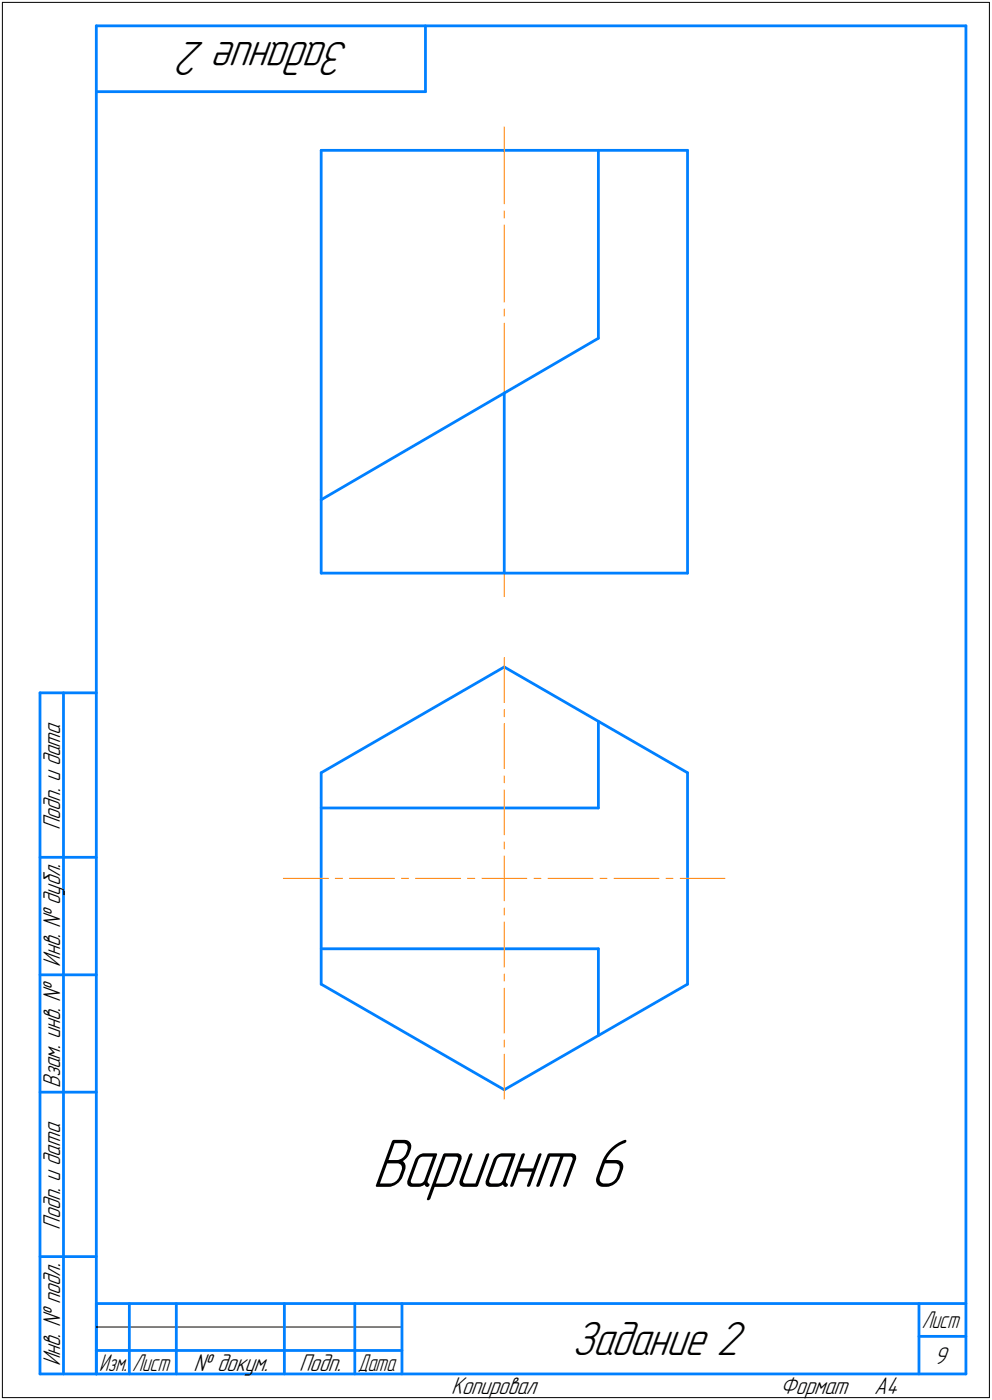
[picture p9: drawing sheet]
<svg xmlns="http://www.w3.org/2000/svg" width="211mm" height="298mm" viewBox="0 0 211 298" stroke-linecap="round" stroke-linejoin="round" font-family="sans-serif">
<g fill="none" stroke="#0080ff" stroke-width=".59">
<path d="M20.5 5.5v287zM20.5 5.5h185zM20.5 19.5h70zM90.5 5.5v14zM205.5 5.5v287zM68.3 32h78zM68.3 32v90zM127.3 32v40zM146.3 32v90zM107.3 83.7v38.3zM68.3 106.4l59-34.4zM68.3 122h78z"/>
<path d="M8.5 147.5v145zM8.5 147.5h12zM13.5 147.5v145zM107.3 142l39 22.5zM127.3 153.5v18.5zM68.3 164.5l39-22.5zM68.3 164.5v45zM68.3 172h59zM146.3 164.5v45zM8.5 182.5h12zM8.5 207.5h12zM68.3 209.5l39 22.5z"/>
<path d="M68.3 202h59zM127.3 202v18.4zM8.5 232.5h12zM107.3 232l39-22.5zM8.5 267.5h12zM20.5 277.5h185zM20.5 277.5v15zM27.5 277.5v15zM37.5 277.5v15zM60.5 277.5v15zM75.5 277.5v15zM85.5 277.5v15z"/>
<path d="M195.5 277.5v15zM8.5 292.5h12zM20.5 292.5h185zM20.5 287.5h7zM27.5 287.5h10zM37.5 287.5h23zM60.5 287.5h15zM75.5 287.5h10zM195.5 284.5h10z"/>
</g>
<g fill="none" stroke="#ff8000" stroke-width=".21">
<path d="M107.3 27v16.4zM107.3 47.9v16.4zM107.3 44.9v1.5zM107.3 68.8v16.4zM107.3 65.8v1.5zM107.3 89.7v16.4zM107.3 86.7v1.5zM107.3 110.6v16.4zM107.3 107.6v1.5zM107.3 140v9.6zM107.3 151v1.6zM107.3 154.1v9.5z"/>
<path d="M107.3 165.1v1.5zM107.3 168.1v9.6zM107.3 179.2v1.5zM60.3 187h9.5zM71.3 187h1.6zM74.3 187h9.6zM85.4 187h1.5zM88.4 187h9.6zM99.5 187h1.5zM102.5 187h4.8zM107.3 196.3v9.6zM107.3 193.3v1.5z"/>
<path d="M107.3 187v4.8zM107.3 182.2v4.8zM107.3 187h4.8zM113.6 187h1.5zM116.6 187h9.6zM127.6 187h1.6zM130.6 187h9.6zM141.7 187h1.5zM144.7 187h9.6zM107.3 210.4v9.5zM107.3 207.3v1.5zM107.3 224.4v9.6z"/>
<path d="M107.3 221.4v1.5z"/>
</g>
<path d="M79.1 241.5h56.3zM79.1 241.5h56.3zM79.1 241.6h56.3zM79.1 241.6h56.3zM79.1 241.6h56.3zM79.1 241.7h56.3zM79.1 241.7h56.3zM79.1 241.8h56.3zM79.1 241.8h56.3zM79.1 241.9h56.3zM79.1 241.9h56.3zM79.1 241.9h56.3zM79.1 242h56.3zM79.1 242h56.3zM79.1 242.1h56.3zM79.1 242.1h56.3zM79.1 242.1h56.3zM79.1 242.2h56.3zM79.1 242.2h56.3zM79.1 242.3h56.3zM79.1 242.3h56.3zM79.1 242.4h56.3zM79.1 242.4h56.3zM79.1 242.4h56.3zM79.1 242.5h56.3zM79.1 242.5h56.3zM79.1 242.6h56.3zM79.1 242.6h56.3zM79.1 242.7h56.3zM79.1 242.7h56.3zM79.1 242.7h56.3zM79.1 242.8h56.3zM79.1 242.8h56.3zM79.1 242.9h56.3zM79.1 242.9h56.3zM79.1 243h56.3zM79.1 243h56.3zM79.1 243h56.3zM79.1 243.1h56.3zM79.1 243.1h56.3zM79.1 243.2h56.3zM79.1 243.2h56.3zM79.1 243.2h56.3zM79.1 243.3h56.3zM79.1 243.3h56.3zM79.1 243.4h56.3zM79.1 243.4h56.3zM79.1 243.5h56.3zM79.1 243.5h56.3zM79.1 243.5h56.3zM79.1 243.6h56.3zM79.1 243.6h56.3zM79.1 243.7h56.3zM79.1 243.7h56.3zM79.1 243.8h56.3zM79.1 243.8h56.3zM79.1 243.8h56.3zM79.1 243.9h56.3zM79.1 243.9h56.3zM79.1 244h56.3zM79.1 244h56.3zM79.1 244.1h56.3zM79.1 244.1h56.3zM79.1 244.1h56.3zM79.1 244.2h56.3zM79.1 244.2h56.3zM79.1 244.3h56.3zM79.1 244.3h56.3zM79.1 244.3h56.3zM79.1 244.4h56.3zM79.1 244.4h56.3zM79.1 244.5h56.3zM79.1 244.5h56.3zM79.1 244.6h56.3zM79.1 244.6h56.3zM79.1 244.6h56.3zM79.1 244.7h56.3zM79.1 244.7h56.3zM79.1 244.8h56.3zM79.1 244.8h56.3zM79.1 244.9h56.3zM79.1 244.9h56.3zM79.1 244.9h56.3zM79.1 245h56.3zM79.1 245h56.3zM79.1 245.1h56.3zM79.1 245.1h56.3zM79.1 245.2h56.3zM79.1 245.2h56.3zM79.1 245.2h56.3zM79.1 245.3h56.3zM79.1 245.3h56.3zM79.1 245.4h56.3zM79.1 245.4h56.3zM79.1 245.4h56.3zM79.1 245.5h56.3zM79.1 245.5h56.3zM79.1 245.6h56.3zM79.1 245.6h56.3zM79.1 245.7h56.3zM79.1 245.7h56.3zM79.1 245.7h56.3zM79.1 245.8h56.3zM79.1 245.8h56.3zM79.1 245.9h56.3zM79.1 245.9h56.3zM79.1 246h56.3zM79.1 246h56.3zM79.1 246h56.3zM79.1 246.1h56.3zM79.1 246.1h56.3zM79.1 246.2h56.3zM79.1 246.2h56.3zM79.1 246.3h56.3zM79.1 246.3h56.3zM79.1 246.3h56.3zM79.1 246.4h56.3zM79.1 246.4h56.3zM79.1 246.5h56.3zM79.1 246.5h56.3zM79.1 246.5h56.3zM79.1 246.6h56.3zM79.1 246.6h56.3zM79.1 246.7h56.3zM79.1 246.7h56.3zM79.1 246.8h56.3zM79.1 246.8h56.3zM79.1 246.8h56.3zM79.1 246.9h56.3zM79.1 246.9h56.3zM79.1 247h56.3zM79.1 247h56.3zM79.1 247.1h56.3zM79.1 247.1h56.3zM79.1 247.1h56.3zM79.1 247.2h56.3zM79.1 247.2h56.3zM79.1 247.3h56.3zM79.1 247.3h56.3zM79.1 247.4h56.3zM79.1 247.4h56.3zM79.1 247.4h56.3zM79.1 247.5h56.3zM79.1 247.5h56.3zM79.1 247.6h56.3zM79.1 247.6h56.3zM79.1 247.6h56.3zM79.1 247.7h56.3zM79.1 247.7h56.3zM79.1 247.8h56.3zM79.1 247.8h56.3zM79.1 247.9h56.3zM79.1 247.9h56.3zM79.1 247.9h56.3zM79.1 248h56.3zM79.1 248h56.3zM79.1 248.1h56.3zM79.1 248.1h56.3zM79.1 248.2h56.3zM79.1 248.2h56.3zM79.1 248.2h56.3zM79.1 248.3h56.3zM79.1 248.3h56.3zM79.1 248.4h56.3zM79.1 248.4h56.3zM79.1 248.5h56.3zM79.1 248.5h56.3zM79.1 248.5h56.3zM79.1 248.6h56.3zM79.1 248.6h56.3zM79.1 248.7h56.3zM79.1 248.7h56.3zM79.1 248.8h56.3zM79.1 248.8h56.3zM79.1 248.8h56.3zM79.1 248.9h56.3zM79.1 248.9h56.3zM79.1 249h56.3zM79.1 249h56.3zM79.1 249h56.3zM79.1 249.1h56.3zM79.1 249.1h56.3zM79.1 249.2h56.3zM79.1 249.2h56.3zM79.1 249.3h56.3zM79.1 249.3h56.3zM79.1 249.3h56.3zM79.1 249.4h56.3zM79.1 249.4h56.3zM79.1 249.5h56.3zM79.1 249.5h56.3zM79.1 249.6h56.3zM79.1 249.6h56.3zM79.1 249.6h56.3zM79.1 249.7h56.3zM79.1 249.7h56.3zM79.1 249.8h56.3zM79.1 249.8h56.3zM79.1 249.9h56.3zM79.1 249.9h56.3zM79.1 249.9h56.3zM79.1 250h56.3zM79.1 250h56.3zM79.1 250.1h56.3zM79.1 250.1h56.3zM79.1 250.1h56.3zM79.1 250.2h56.3zM79.1 250.2h56.3zM79.1 250.3h56.3zM79.1 250.3h56.3zM79.1 250.4h56.3zM79.1 250.4h56.3zM79.1 250.4h56.3zM79.1 250.5h56.3zM79.1 250.5h56.3zM79.1 250.6h56.3zM79.1 250.6h56.3zM79.1 250.7h56.3zM79.1 250.7h56.3zM79.1 250.7h56.3zM79.1 250.8h56.3zM79.1 250.8h56.3zM79.1 250.9h56.3zM79.1 250.9h56.3zM79.1 251h56.3zM79.1 251h56.3zM79.1 251h56.3zM79.1 251.1h56.3zM79.1 251.1h56.3zM79.1 251.2h56.3zM79.1 251.2h56.3zM79.1 251.2h56.3zM79.1 251.3h56.3zM79.1 251.3h56.3zM79.1 251.4h56.3zM79.1 251.4h56.3zM79.1 251.5h56.3zM79.1 251.5h56.3zM79.1 251.5h56.3zM79.1 251.6h56.3zM79.1 251.6h56.3zM79.1 251.7h56.3zM79.1 251.7h56.3zM79.1 251.8h56.3zM79.1 251.8h56.3zM79.1 251.8h56.3zM79.1 251.9h56.3zM79.1 251.9h56.3zM79.1 252h56.3zM79.1 252h56.3zM79.1 252.1h56.3zM79.1 252.1h56.3zM79.1 252.1h56.3zM79.1 252.2h56.3zM79.1 252.2h56.3zM79.1 252.3h56.3zM79.1 252.3h56.3zM79.1 252.3h56.3zM79.1 252.4h56.3zM79.1 252.4h56.3zM79.1 252.5h56.3zM79.1 252.5h56.3zM79.1 252.6h56.3zM79.1 252.6h56.3zM79.1 252.6h56.3zM79.1 252.7h56.3zM79.1 252.7h56.3zM79.1 252.8h56.3zM79.1 252.8h56.3zM79.1 252.9h56.3zM79.1 252.9h56.3zM79.1 252.9h56.3zM79.1 253h56.3zM79.1 253h56.3zM79.1 253.1h56.3zM79.1 253.1h56.3zM79.1 253.2h56.3zM79.1 253.2h56.3zM79.1 253.2h56.3zM79.1 253.3h56.3zM79.1 253.3h56.3zM79.1 253.4h56.3zM79.1 253.4h56.3zM79.1 253.4h56.3zM79.1 253.5h56.3zM79.1 253.5h56.3zM79.1 253.6h56.3zM79.1 253.6h56.3zM79.1 253.7h56.3zM79.1 253.7h56.3zM79.1 253.7h56.3zM79.1 253.8h56.3zM79.1 253.8h56.3zM79.1 253.9h56.3zM79.1 253.9h56.3zM79.1 254h56.3zM79.1 254h56.3zM79.1 254h56.3zM79.1 254.1h56.3zM79.1 254.1h56.3zM79.1 254.2h56.3zM79.1 254.2h56.3zM79.1 254.3h56.3zM79.1 254.3h56.3zM79.1 254.3h56.3zM79.1 254.4h56.3zM79.1 254.4h56.3zM79.1 254.5h56.3zM79.1 254.5h56.3zM79.1 254.6h56.3zM79.1 254.6h56.3zM79.1 254.6h56.3zM79.1 254.7h56.3zM79.1 254.7h56.3zM79.1 254.8h56.3zM79.1 254.8h56.3zM79.1 254.8h56.3zM79.1 254.9h56.3zM79.1 254.9h56.3zM79.1 255h56.3zM79.1 255h56.3zM79.1 255.1h56.3zM79.1 255.1h56.3zM79.1 255.1h56.3zM79.1 255.2h56.3zM79.1 255.2h56.3zM79.1 255.3h56.3zM79.1 255.3h56.3zM79.1 255.4h56.3zM79.1 255.4h56.3zM79.1 255.4h56.3zM79.1 255.5h56.3zM79.1 255.5h56.3zM79.1 255.6h56.3zM79.1 255.6h56.3zM79.1 255.7h56.3zM79.1 255.7h56.3z" fill="#fff" stroke="#fff" stroke-width=".21"/>
<path d="M.5 .5v297zM.5 .5h210zM210.5 .5v297zM.5 297.5h210zM20.5 282.5h65z" fill="none" stroke="#000" stroke-width=".21"/>
<text font-size="15.6" x="79.1" y="252.7">Вариант 6</text>
<g font-size="10.9">
<text x="74.4" y="9" transform="rotate(-180 74.4 9)">Задание 2</text>
<text x="121.6" y="288.5">Задание 2</text>
</g>
<g font-size="5.5">
<text x="12.8" y="176.7" transform="rotate(-90 12.8 176.7)">Подп. и дата</text>
<text x="12.8" y="205.8" transform="rotate(-90 12.8 205.8)">Инв. № дубл.</text>
<text x="12.8" y="231.6" transform="rotate(-90 12.8 231.6)">Взам. инв. №</text>
<text x="12.8" y="261.7" transform="rotate(-90 12.8 261.7)">Подп. и дата</text>
<text x="12.8" y="290.8" transform="rotate(-90 12.8 290.8)">Инв. № подл.</text>
<text x="41.2" y="291.8">№ докум.</text>
<text x="63.6" y="291.8">Подп.</text>
<text x="198.8" y="290.3">9</text>
<text x="96" y="296.8">Копировал</text>
<text x="166" y="296.8">Формат</text>
<text x="186" y="296.8">A4</text>
</g>
<g font-size="5.4">
<text x="196.1" y="282.8">Лист</text>
<text x="21.1" y="291.8">Изм.</text>
<text x="28.1" y="291.8">Лист</text>
<text x="76.1" y="291.8">Дата</text>
</g>
</svg>
